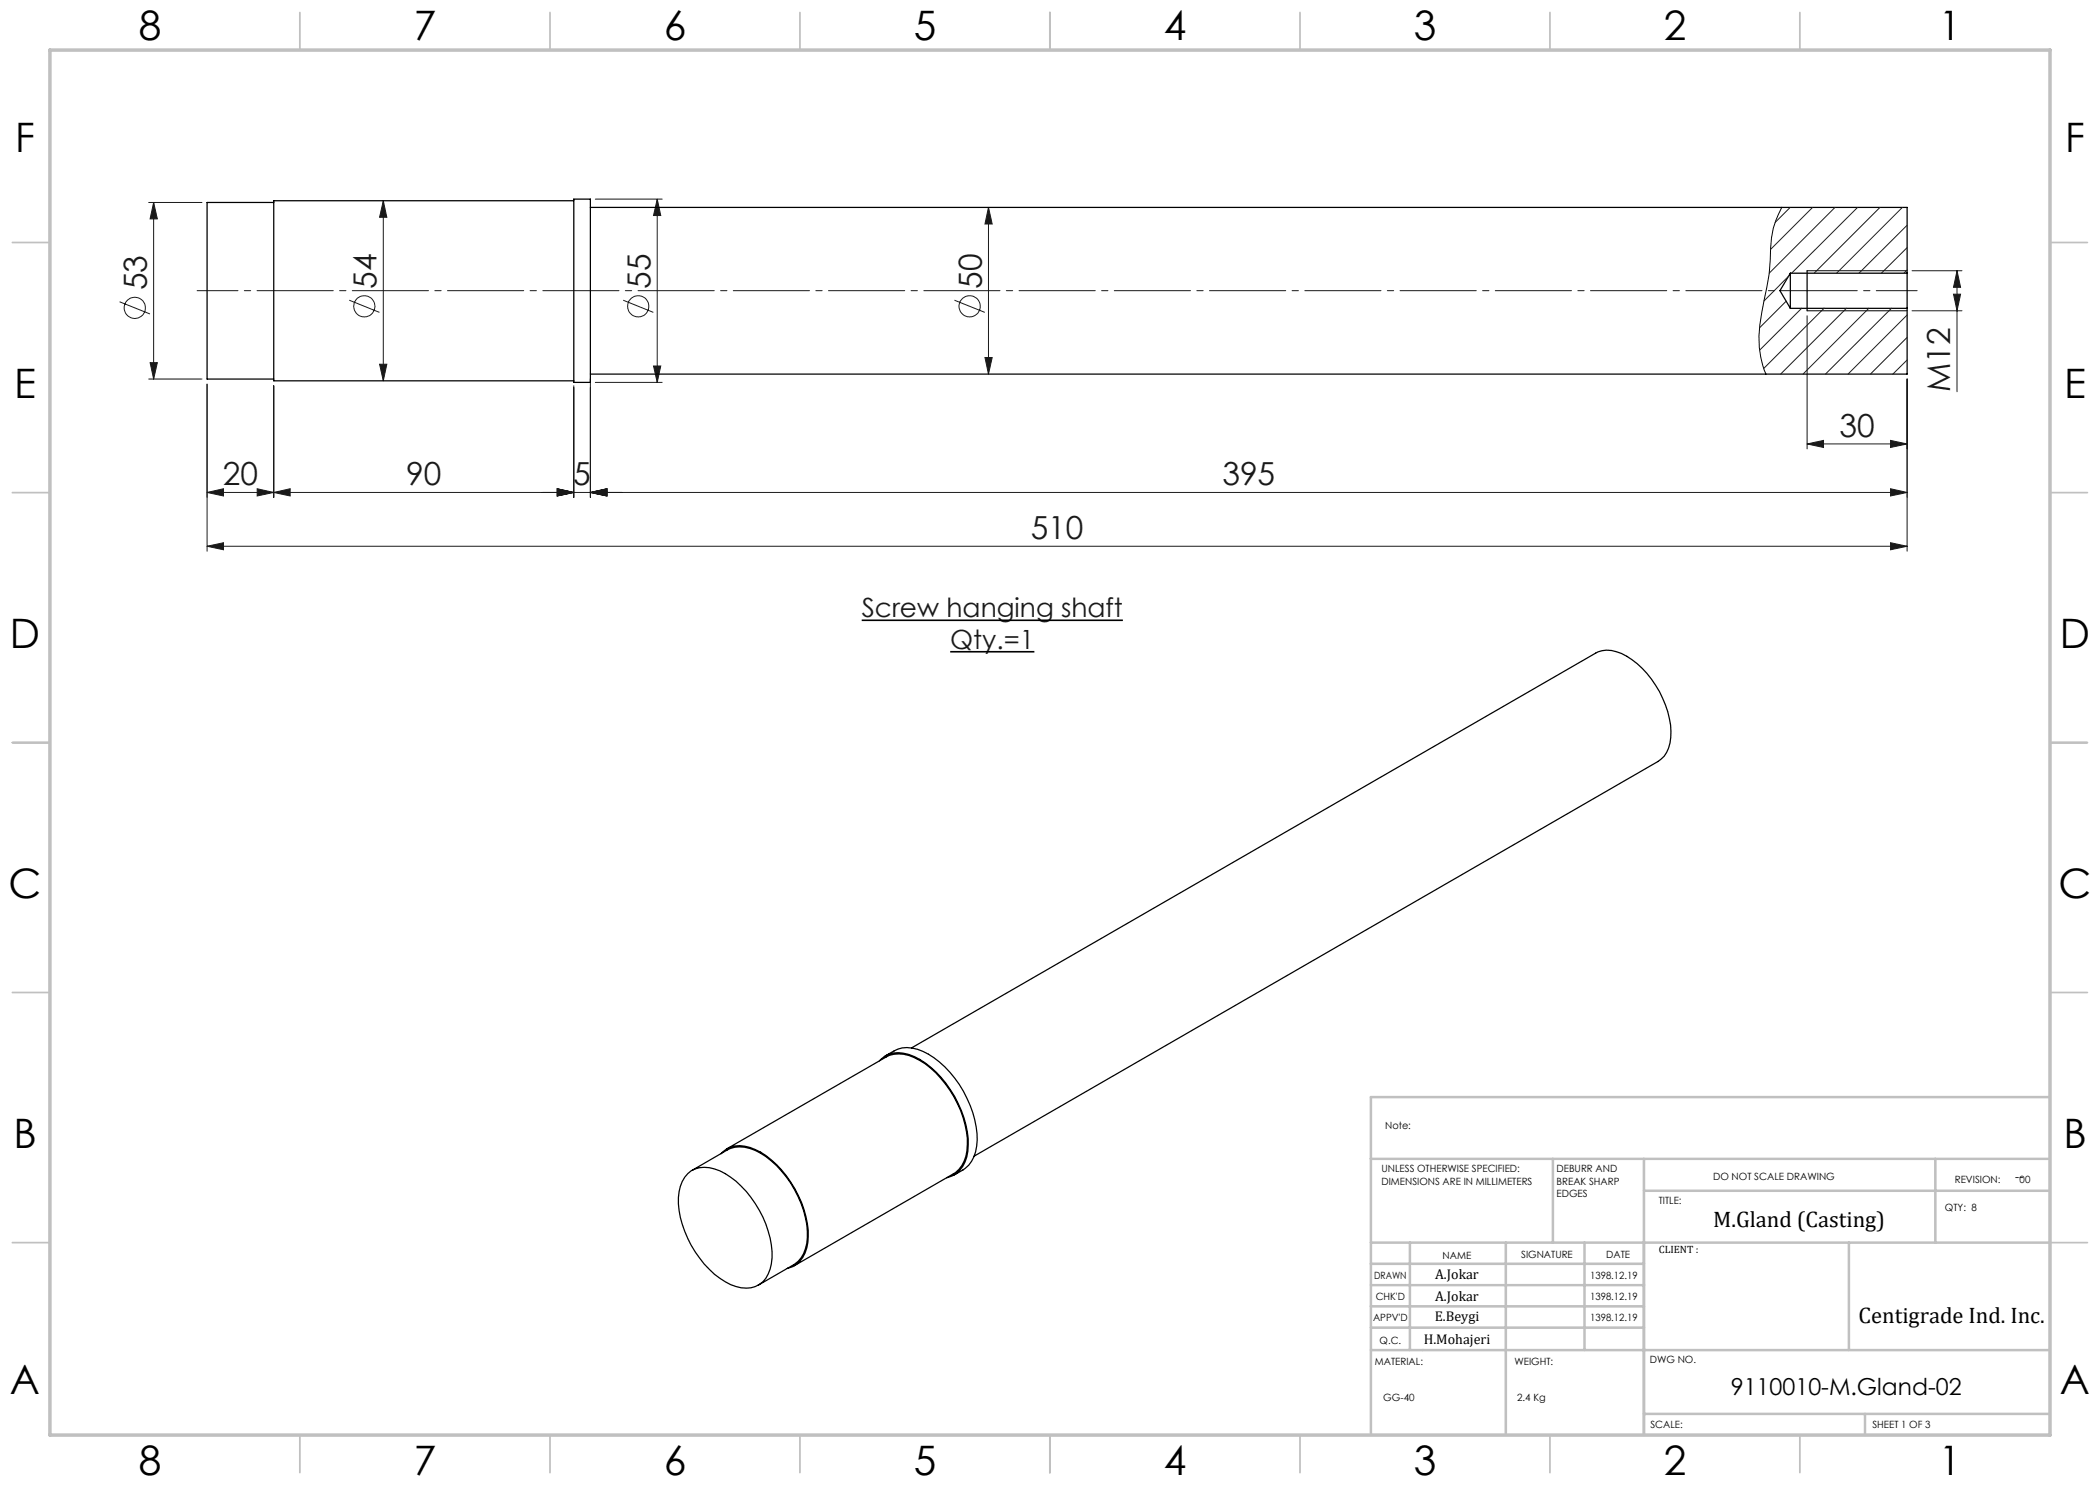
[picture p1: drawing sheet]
<svg xmlns="http://www.w3.org/2000/svg" width="420mm" height="297mm" viewBox="0 0 420 297" stroke-linecap="round" stroke-linejoin="round" font-family="sans-serif">
<g fill="none" stroke="#191924" stroke-width=".2">
<path d="M119.1 39.8h13.3M131.4 39.8l.8 3.3h-1.5zM131.4 39.8v36.7M29.7 40.5h10.7M30.7 40.5l.8 3.3h-1.5zM30.7 40.5v35.3M76.7 40.1l.7 3.4h-1.5zM76.7 40.1v36.1M197.7 41.5l.7 3.3h-1.4zM197.7 41.5v33.3M382.4 54.1h10M390.7 58.8h1.4l-.7 3.4z"/>
<path d="M391.4 54.1l.7 3.4h-1.4zM391.4 54.1v24.2M23.9 60.4l6.1 2.4M29.7 75.8h10.7M30 72.5h1.5l-.8 3.3zM41.4 76.8v33.4M54.8 77.1v22.4M69.8 60l6.1 2.5M75.9 72.8h1.5l-.7 3.4zM114.8 77.1v22.4M118.1 75.8v23.7M119.1 76.5h13.3"/>
<path d="M124.6 60l6.1 2.5M130.7 73.2h1.5l-.8 3.3zM190.9 60l6.1 2.5M197 71.5h1.4l-.7 3.3zM361.4 63.1v26.7M381.4 75.8v34.4M382.4 62.2h10M41.4 98.5l3.3-.7v1.4zM41.4 98.5h340M51.4 97.8l3.4 .7-3.4 .7zM54.8 98.5l3.2-.7v1.4zM111.4 97.8l3.4 .7-3.4 .7z"/>
<path d="M118.1 98.5l3.3-.7v1.4zM361.4 88.8l3.3-.7v1.4zM361.4 88.8h20M378.1 97.8l3.3 .7-3.3 .7zM378.1 88.1l3.3 .7-3.3 .7zM41.4 109.3l3.3-.8v1.5zM41.4 109.3h340M378.1 108.5l3.3 .8-3.3 .7z"/>
<circle cx="27" cy="61.6" r="2.13"/>
<circle cx="72.9" cy="61.3" r="2.1"/>
<circle cx="127.6" cy="61.3" r="2.11"/>
<circle cx="193.9" cy="61.3" r="2.11"/>
</g>
<path d="M172.3 124.1h52.3M190 130.3h16.9" fill="none" stroke="#000" stroke-width=".32"/>
<path d="M383.4 58.1h-344" fill="none" stroke="#191924" stroke-width=".2" stroke-dasharray="15.2 1.3 1.3 1.3" stroke-dashoffset="7.1"/>
<g fill="none" stroke="#c0c0c0" stroke-width=".35">
<path d="M60 2.5v7.5M110 2.5v7.5M160 2.5v7.5M210 2.5v7.5M260 2.5v7.5M310 2.5v7.5M360 2.5v7.5M2.5 48.5h7.5M410 48.5h7.5M2.5 98.5h7.5M410 98.5h7.5M2.5 148.5h7.5"/>
<path d="M410 148.5h7.5M2.5 198.5h7.5M410 198.5h7.5M2.5 248.5h7.5M410 248.5h7.5M60 287v7.5M110 287v7.5M160 287v7.5M210 287v7.5M260 287v7.5M310 287v7.5M360 287v7.5"/>
</g>
<g fill="none" stroke="#c0c0c0" stroke-width=".5">
<path d="M410 219.4h-135.8v67.4M274.2 231.8h135.8M310.6 231.8v16.7M328.8 231.8v55.2M328.8 238.2h81.2M387.1 231.8v16.7M274.2 248.5h135.8M274.2 257h54.6M274.2 252.8h54.6M282 248.5v21.5M301.2 248.5v38.3M316.9 248.5v21.5"/>
<path d="M369.8 248.5v21.5M274.2 265.5h54.6M274.2 261.3h54.6M274.2 270h135.8M328.8 282.8h81.2M373 282.8v4.2"/>
</g>
<path d="M10 10h400v277h-400z" fill="none" stroke="#c0c0c0" stroke-width=".7"/>
<path d="M361.4 54.1h20M361.4 62.2h20" fill="none" stroke="#000" stroke-width=".2"/>
<path d="M361.4 54.1v8.1" fill="none" stroke="#000" stroke-width=".25"/>
<g fill="#191924">
<path d="M378.1 108.5l3.3 .8-3.3 .7zM41.4 109.3l3.3-.8v1.5z"/>
<path d="M54.8 98.5l3.2-.7v1.4zM111.4 97.8l3.4 .7-3.4 .7zM41.4 98.5l3.3-.7v1.4zM51.4 97.8l3.4 .7-3.4 .7zM111.4 97.8l3.4 .7-3.4 .7zM118.1 98.5l3.3-.7v1.4zM118.1 98.5l3.3-.7v1.4zM378.1 97.8l3.3 .7-3.3 .7zM361.4 88.8l3.3-.7v1.4zM378.1 88.1l3.3 .7-3.3 .7z"/>
<path d="M30 72.5h1.5l-.8 3.3zM30.7 40.5l.8 3.3h-1.5z"/>
<path d="M76.7 40.1l.7 3.4h-1.5zM75.9 72.8h1.5l-.7 3.4zM131.4 39.8l.8 3.3h-1.5zM130.7 73.2h1.5l-.8 3.3zM197.7 41.5l.7 3.3h-1.4zM197 71.5h1.4l-.7 3.3zM391.4 54.1l.7 3.4h-1.4zM390.7 58.8h1.4l-.7 3.4z"/>
</g>
<path d="M356.4 41.5l-.3 .4a17 17 0 0 0-2 7.8 38.7 38.7 0 0 1-1.3 10.4 28.8 28.8 0 0 0-.7 11.3l1.1 3.4" fill="none" stroke="#000" stroke-width=".2"/>
<g fill="none" stroke="#000" stroke-width=".25">
<path d="M114.8 39.8h3.3v36.7h-3.3zM54.8 40.5h-13.4v35.3h13.4M114.8 40.1h-60v36.1h60M118.1 41.5h263.3v13.1M358.1 54.6v7.1M358.1 54.6l-2.1 3.5 2.1 3.6M358.1 54.6h23.3M381.4 54.6v7.1M358.1 61.7h23.3M381.4 61.7v13.1h-263.3M175.9 212.2a5.2 5.2 0 0 1 5.9-1.3 18.5 18.5 0 0 1 9.8 9.8 16.5 16.5 0 0 1 1.8 10.7 5.4 5.4 0 0 1-4 4.1M177.1 211.2a6.9 6.9 0 0 1 5.3-1.6 14.9 14.9 0 0 1 8.6 6 19.9 19.9 0 0 1 4.3 13.6 6.7 6.7 0 0 1-4.5 5.8"/>
<path d="M182.3 209.6l136.8-79a5.5 5.5 0 0 1 5.2 .1 19.3 19.3 0 0 1 9.9 15.6 6.5 6.5 0 0 1-2.6 6l-136.8 78.9M137.5 234.7a5.2 5.2 0 0 1 5.4-.9 15.9 15.9 0 0 1 8.2 6.9 19.6 19.6 0 0 1 3.3 10.9 6.5 6.5 0 0 1-2.5 5.3 6 6 0 0 1-5.8 0 19.6 19.6 0 0 1-9.6-12 12.2 12.2 0 0 1 0-8.6zM138.4 234.1l7.1-4.1a6.5 6.5 0 0 1 6.6 .6 20.7 20.7 0 0 1 9.4 15.6 7.3 7.3 0 0 1-2.6 6.6l-7.2 4.2M144.2 230.7a5.1 5.1 0 0 1 5.8-1.2 17.4 17.4 0 0 1 9 8.2 18.5 18.5 0 0 1 2.6 10.8 5.5 5.5 0 0 1-4.2 5.2M145.4 229.8l31.8-18.4a6.5 6.5 0 0 1 6.7 .7 20.9 20.9 0 0 1 9.6 16.8 6.6 6.6 0 0 1-2.8 5.9l-31.8 18.3"/>
</g>
<g fill="none" stroke="#191924" stroke-width=".2">
<path d="M357.7 55.3l-4.9 4.9M358 41.5l-3 3M362.5 41.5l-8.4 8.4M367 41.5l-13.2 13.1M371.5 41.5l-13.2 13.1M376 41.5l-13.2 13.1M380.5 41.5l-13.2 13.1M381.4 45l-9.6 9.6M381.4 49.5l-5.1 5.1M381.4 54l-.6 .6M357.2 60.3l-5.3 5.3M360.3 61.7l-8.4 8.3"/>
<path d="M364.8 61.7l-12.1 12M369.3 61.7l-13.2 13.1M373.8 61.7l-13.2 13.1M378.3 61.7l-13.2 13.1M381.4 63l-11.8 11.8M381.4 67.5l-7.3 7.3M381.4 72l-2.8 2.8"/>
</g>
<g font-size="8.1">
<text x="27.8" y="8">8</text>
<text x="82.8" y="8">7</text>
<text x="132.8" y="8">6</text>
<text x="182.8" y="8">5</text>
<text x="232.8" y="8">4</text>
<text x="282.8" y="8">3</text>
<text x="332.8" y="8">2</text>
<text x="387.8" y="8">1</text>
<text x="3" y="30.4">F</text>
<text x="413" y="30.4">F</text>
<text x="2.8" y="79.6">E</text>
<text x="412.8" y="79.6">E</text>
<text x="2" y="129.6">D</text>
<text x="412" y="129.6">D</text>
<text x="1.7" y="179.6">C</text>
<text x="411.7" y="179.6">C</text>
<text x="2.7" y="229.6">B</text>
<text x="412.7" y="229.6">B</text>
<text x="2" y="278.9">A</text>
<text x="412" y="278.9">A</text>
<text x="27.8" y="295">8</text>
<text x="82.8" y="295">7</text>
<text x="132.8" y="295">6</text>
<text x="182.8" y="295">5</text>
<text x="232.8" y="295">4</text>
<text x="282.8" y="295">3</text>
<text x="332.8" y="295">2</text>
<text x="387.8" y="295">1</text>
</g>
<g font-size="6.3" fill="#191924">
<text x="29.4" y="58.1" transform="rotate(-90 29.4 58.1)">53</text>
<text x="75.3" y="57.7" transform="rotate(-90 75.3 57.7)">54</text>
<text x="130.1" y="57.7" transform="rotate(-90 130.1 57.7)">55</text>
<text x="196.3" y="57.7" transform="rotate(-90 196.3 57.7)">50</text>
<text x="390" y="78.3" transform="rotate(-90 390 78.3)">M12</text>
<text x="367.9" y="87.4">30</text>
<text x="44.6" y="97.1">20</text>
<text x="81.2" y="97.1">90</text>
<text x="114.7" y="97.1">5</text>
<text x="244.5" y="97.1">395</text>
<text x="206.1" y="107.9">510</text>
</g>
<g font-size="5.3" fill="#191924">
<text x="172.3" y="123.5">Screw hanging shaft</text>
<text x="190" y="129.8">Qty.=1</text>
</g>
<text font-size="4.7" x="346.2" y="279">9110010-M.Gland-02</text>
<g font-size="4.5">
<text x="342.6" y="245.3">M.Gland (Casting)</text>
<text x="371.7" y="264.6">Centigrade Ind. Inc.</text>
</g>
<g font-size="2.8">
<text x="287" y="255.9">A.Jokar</text>
<text x="287" y="260.1">A.Jokar</text>
<text x="284.7" y="268.7">H.Mohajeri</text>
<text x="286.9" y="264.2">E.Beygi</text>
</g>
<text font-size="2.5" x="403" y="236.1">--</text>
<text font-size="2.1" x="331.8" y="250.7">CLIENT :</text>
<g font-size="2">
<text x="277" y="225.8">Note:</text>
<text x="276.3" y="234.5">UNLESS OTHERWISE SPECIFIED:</text>
<text x="276.3" y="237">DIMENSIONS ARE IN MILLIMETERS</text>
<text x="311.3" y="234.5">DEBURR AND</text>
<text x="311.3" y="237">BREAK SHARP</text>
<text x="311.3" y="239.5">EDGES</text>
<text x="342.6" y="236">DO NOT SCALE DRAWING</text>
<text x="391" y="236.6">REVISION:</text>
<text x="403.9" y="236.6">00</text>
<text x="331.8" y="240.8">TITLE:</text>
<text x="389" y="242.2">QTY: 8</text>
<text x="288.5" y="251.7">NAME</text>
<text x="304.2" y="251.7">SIGNATURE</text>
<text x="321.2" y="251.7">DATE</text>
<text x="274.8" y="255.9">DRAWN</text>
<text x="318" y="255.9">1398.12.19</text>
<text x="275.1" y="260.1">CHK'D</text>
<text x="318" y="260.1">1398.12.19</text>
<text x="274.6" y="264.2">APPV'D</text>
<text x="275.9" y="268.7">Q.C.</text>
<text x="318" y="264.2">1398.12.19</text>
<text x="275" y="273">MATERIAL:</text>
<text x="302.9" y="273">WEIGHT:</text>
<text x="330" y="272.5">DWG NO.</text>
<text x="276.7" y="280.2">GG-40</text>
<text x="303.4" y="280.2">2.4 Kg</text>
<text x="330.1" y="285.6">SCALE:</text>
<text x="374.5" y="285.6">SHEET 1 OF 3</text>
</g>
</svg>
